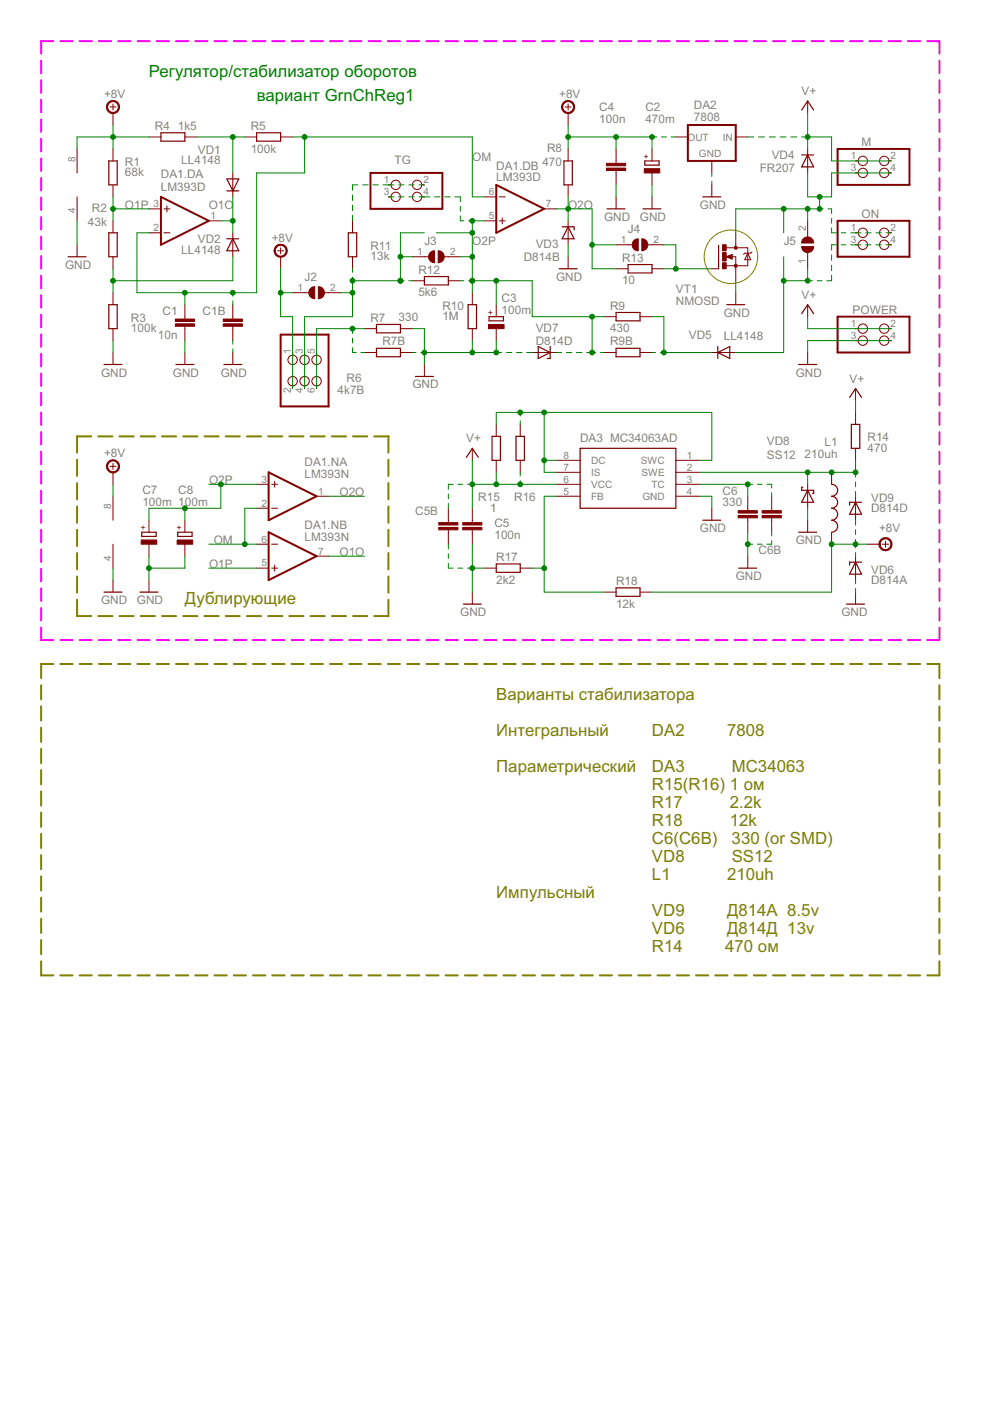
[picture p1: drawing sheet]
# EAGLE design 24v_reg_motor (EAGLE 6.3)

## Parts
C1  10n  C-EU025-025X050  [C025-025X050]
C1B  C-EUC0805  [C0805]
C2  470m  CPOL-EUE5-8.5  [E5-8,5]
C3  100m  CPOL-EUE2.5-7  [E2,5-7]
C4  100n  C-EUC1206K  [C1206K]
C5  100n  C-EU025-024X044  [C025-024X044]
C5B  C-EUC1206  [C1206]
C6  330  C-EU025-025X050  [C025-025X050]
C6B  C-EUC0805  [C0805]
C7  100m  CPOL-EUE22-6AXIAL  [E22-6]
C8  100m  CPOL-EUE22-6AXIAL  [E22-6]
DA1.D  LM393D  [SO08]
DA1.N  LM393N  [DIL08]
DA2  7808  79XXL  [79XXL]
DA3  MC34063AD  [SOIC8]
J2  SJ  [SJ]
J3  SJ  [SJ]
J4  SJ  [SJ]
J5  SJ  [SJ]
L1  210uh  L-US0207/10  [0207/10]
M  PINHD-2X2  [2X02]
ON  PINHD-2X2  [2X02]
POWER  PINHD-2X2  [2X02]
R1  68k  R-EU_0207/10  [0207/10]
R2  43k  R-EU_M0805  [M0805]
R3  100k  R-EU_M0805  [M0805]
R4  1k5  R-EU_M0805  [M0805]
R5  100k  R-EU_M0805  [M0805]
R6  4k7B  PINHD-2X3  [2X03]
R7  330  R-EU_0309/10  [0309/10]
R7B  R-EU_M0805  [M0805]
R8  470  R-EU_M0805  [M0805]
R9  430  R-EU_0207/10  [0207/10]
R9B  R-EU_R0805  [R0805]
R10  1M  R-EU_M0805  [M0805]
R11  13k  R-EU_0207/10  [0207/10]
R12  5k6  R-EU_M0805  [M0805]
R13  10  R-EU_R0805  [R0805]
R14  470  R-EU_0207/10  [0207/10]
R15  1  R-EU_M0805  [M0805]
R16  R-EU_M0805  [M0805]
R17  2k2  R-EU_M0805  [M0805]
R18  12k  R-EU_0207/10  [0207/10]
TG  PINHD-2X2  [2X02]
VD1  LL4148  DIODE-SOD80C  [SOD80C]
VD2  LL4148  DIODE-SOD80C  [SOD80C]
VD3  D814B  ZDD814  [ZDMETAL]
VD4  FR207  1N4148DO35-10  [DO35-10]
VD5  LL4148  DIODE-SOD80C  [SOD80C]
VD6  D814A  ZDD814  [ZDMETAL]
VD7  D814D  ZDD814  [ZDMETAL]
VD8  SS12  SCHOTTKY-DIODESMD  [SMB]
VD9  D814D  ZDD814  [ZDMETAL]
VT1  NMOS  NMOSD  [DPACK_1]

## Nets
34P2: DA3.2(SWE) L1.1 R14.2 VD8.C VD9.C
+8V: C2.+ C4.1 DA1.D.8(P:V+) DA1.N.8(P:V+) DA2.OUT J2.1 L1.2 R1.2 R4.1 R6.1 R6.2 R8.2 R18.2 VD6.C VD9.A
GND: C1.2 C1B.2 C2.- C3.- C4.2 C5.2 C5B.2 C6.2 C6B.2 C7.- C8.- DA1.D.4(P:V-) DA1.N.4(P:V-) DA2.GND DA3.4(GND) POWER.3 POWER.4 R3.1 R7.1 R7B.1 R10.1 R17.1 VD3.A VD6.A VD7.A VD8.A VT1.S
N$3: R2.1 R3.2 VD2.A
N$5: R4.2 R5.1 VD1.A
N$7: R6.5 R6.6 R7.2 R7B.2
N$9: DA3.1(SWC) DA3.7(IS) DA3.8(DC) R15.2 R16.2
N$11: J5.2 M.3 M.4 ON.1 ON.2 VD4.A VT1.D
N$12: J4.2 R13.2 VT1.G
N$13: R11.2 TG.1 TG.2
N$14: J5.1 ON.3 ON.4 VD5.A
N$15: R9.2 R9B.2 VD5.C
N$17: J2.2 J3.1 R6.3 R6.4 R11.1 R12.1
N$18: DA3.5(FB) R17.2 R18.1
N$20: C6.1 C6B.1 DA3.3(TC)
O1O: DA1.D.1(A:OUT) DA1.N.7(B:OUT) VD1.C VD2.C
O1P: DA1.D.3(A:+IN) DA1.N.5(B:+IN) R1.1 R2.2
O2O: DA1.D.7(B:OUT) DA1.N.1(A:OUT) J4.1 R8.1 R13.1 VD3.C
O2P: C3.+ C7.+ C8.+ DA1.D.5(B:+IN) DA1.N.3(A:+IN) J3.2 R9.1 R9B.1 R10.2 R12.2 TG.3 TG.4 VD7.C
OM: C1.1 C1B.1 DA1.D.2(A:-IN) DA1.D.6(B:-IN) DA1.N.2(A:-IN) DA1.N.6(B:-IN) R5.2
V+: C5.1 C5B.1 DA2.IN DA3.6(VCC) M.1 M.2 POWER.1 POWER.2 R14.1 R15.1 R16.1 VD4.C

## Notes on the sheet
- Регулятор/стабилизатор оборотов
- вариант GrnChReg1
- Дублирующие
- Варианты стабилизатора
- Интегральный
  
  Параметрический
  
  
  
  
  
  
  Импульсный
- DA2         7808
  
  DA3          MC34063
  R15(R16) 1 ом
  R17          2.2k
  R18          12k
  C6(C6B)   330 (or SMD)
  VD8          SS12
  L1            210uh
  
  VD9         Д814А  8.5v
  VD6         Д814Д  13v
  R14         470 ом
